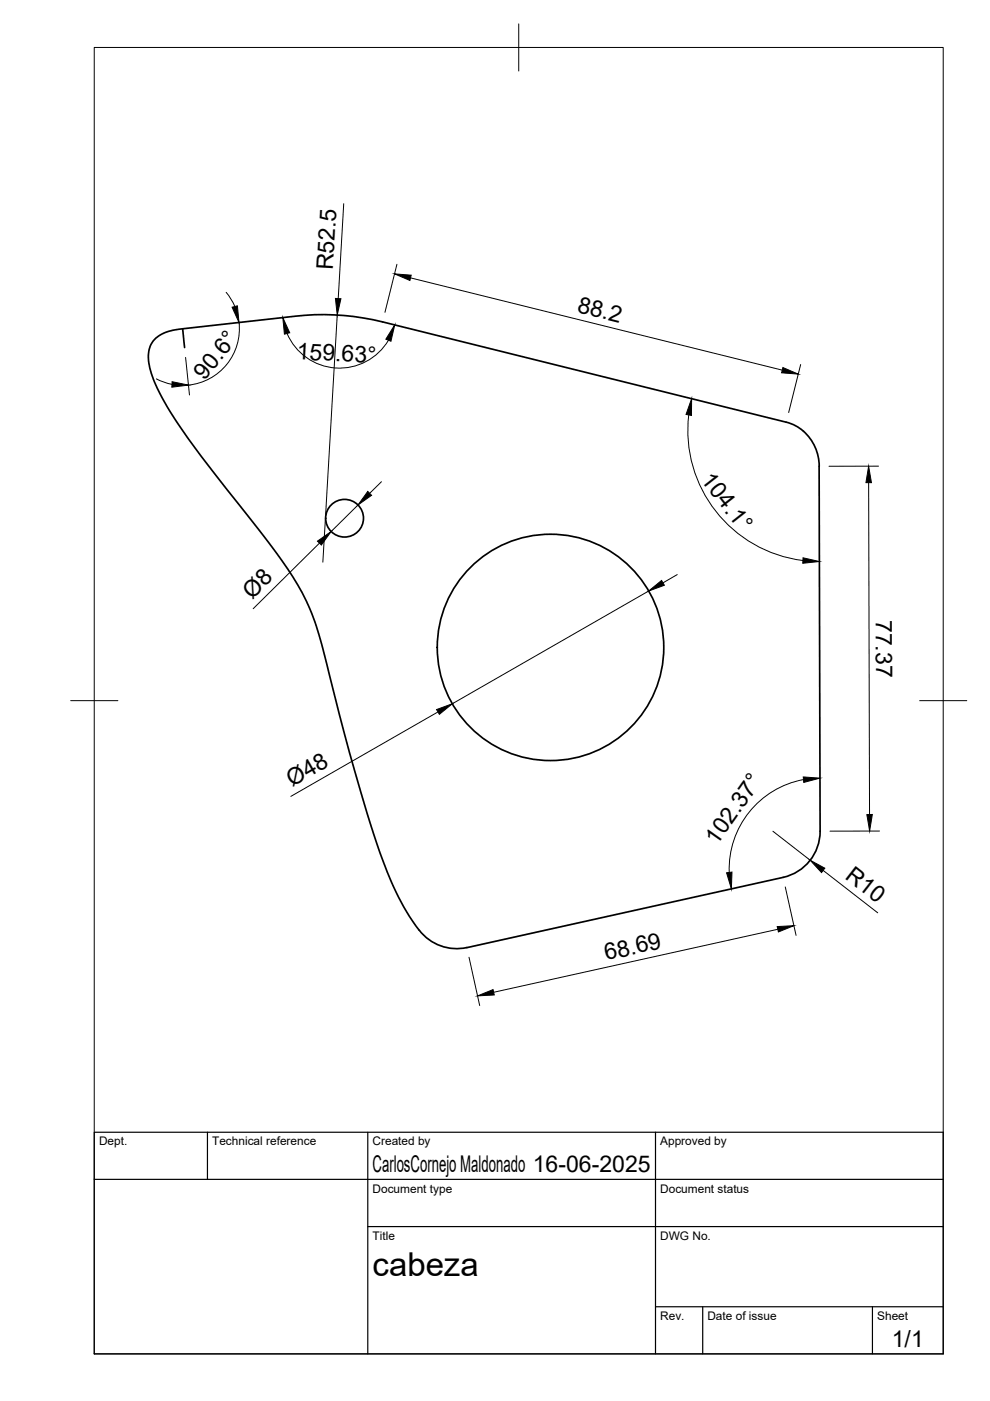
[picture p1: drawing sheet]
<svg xmlns="http://www.w3.org/2000/svg" width="210mm" height="297mm" viewBox="0 0 210 297" stroke-linecap="round" stroke-linejoin="round" font-family="sans-serif">
<!-- layer: Visible -->
<g fill="none" stroke="#000" stroke-width=".36">
<path d="M38.7 69.7a8.6 8.6 0 0 0-6.1 2.5 6.6 6.6 0 0 0-.7 6.4 44.5 44.5 0 0 0 6.7 12.6 744 744 0 0 0 18.9 24.5 57.8 57.8 0 0 1 8.9 15.2 145.9 145.9 0 0 1 4.5 16.3 321.1 321.1 0 0 0 11.2 37.7 46.3 46.3 0 0 0 7.5 13.1 10 10 0 0 0 9.4 2.9M38.7 69.7l23.9-2.7a52.7 52.7 0 0 1 18.5 1.2l85.6 21.3a9.5 9.5 0 0 1 7 9.4M38.7 69.7l.4 4M173.7 98.9l.2 77.3a10 10 0 0 1-7.8 9.8l-67.1 14.9"/>
<circle cx="73" cy="109.9" r="4"/>
<circle cx="116.7" cy="137.3" r="24"/>
</g>
<!-- layer: BORDER -->
<path d="M20 10.1h180v276.9h-180zM110 5.1v10M15 148.6h10M195 148.6h10" fill="none" stroke="#000" stroke-width=".21"/>
<!-- layer: TITLEBLOCK -->
<path d="M20 240.1h180v46.9h-180zM20 250h180M44 240.1v9.9M78 240.1v46.9M139 240.1v46.9M78 260.1h122M139 277.1h61M149 277.1v9.9M185 277.1v9.9" fill="none" stroke="#000" stroke-width=".25"/>
<!-- layer: FD_Dimensions -->
<g fill="none" stroke="#000" stroke-width=".21">
<path d="M72.9 43.2l-1.2 20.1M84.2 56l-2.6 10.2M87 58.9l78.8 19.6M39.3 75.8l.9 7.9M48 62l1 1.4 .8 1.6M50.7 68.4a12 12 0 0 1-10.7 13.2M60.9 70.7a12.1 12.1 0 0 0 10.3 7.3 12.1 12.1 0 0 0 11.2-5.9M71.5 66.8l-3 52.4M169.8 77.3l-2.6 10.2M33.2 80.3l1.6 .7 1.7 .5M146 88a27.8 27.8 0 0 0 24.2 30.8M186.3 98.8l-10.5 .1"/>
<path d="M67.7 115.2l-14 13.9M75.9 107.1l-5.7 5.6M80.9 102.1l-2.5 2.5M184.2 102.3l.2 70.4M137.5 125.3l-41.6 23.9M143.6 121.8l-3 1.8M92.9 150.9l-31.2 18M163.9 176.2l7.9 6.2M170.4 165.3a19.3 19.3 0 0 0-15.8 19.7M186.5 176.2h-10.5M164.9 197l-60.2 13.4M166.5 188.1l2.3 10.2"/>
<path d="M174.5 184.5l11.6 9M99.4 203l2.3 10.2"/>
</g>
<g fill="#000" stroke="#000" stroke-width=".21">
<path d="M83.7 58.1l3.5 .2-.3 1.2zM49.2 65.1l1.1-.3 .4 3.6zM60 67.3l1.4 3.3-1.1 .3zM71.1 63.3h1.2l-.8 3.5zM83.7 68.9l-.8 3.5-1.1-.5zM166 77.9l3.2 1.4-3.5-.3zM36.5 80.9l3.5 .7-3.6 .5zM146.6 84.5v3.6l-1.1-.2zM67.3 114.7l2.9-2-2.1 2.9zM78 104.2l.8 .8-2.9 2.1zM170.3 118.3l3.4 .7-3.5 .4zM184.2 98.8l.6 3.5h-1.2z"/>
<path d="M137.5 125.3l2.8-2.2 .6 1zM92.6 150.4l3.3-1.2-2.7 2.3zM170.3 164.7l3.5 .3-3.4 .9zM183.8 172.7h1.2l-.6 3.5zM154.1 185l1.1-.1-.1 3.6zM164.8 196.5l3.5-.2-3.3 1.3zM171.8 182.4l3.1 1.7-.7 .9zM101.3 211.1l3.2-1.3 .3 1.2z"/>
</g>
<text font-size="7" x="79" y="270.6">cabeza</text>
<g font-size="4.9">
<text x="70.6" y="57.3" transform="rotate(-87 70.6 57.3)">R52.5</text>
<text x="122.2" y="66.1" transform="rotate(14 122.2 66.1)">88.2</text>
<text x="62.9" y="76.1" transform="rotate(3 62.9 76.1)">159.63°</text>
<text x="43.4" y="80.8" transform="rotate(-51 43.4 80.8)">90.6°</text>
<text x="148.5" y="101.8" transform="rotate(52 148.5 101.8)">104.1°</text>
<text x="53.4" y="127.1" transform="rotate(-45 53.4 127.1)">Ø8</text>
<text x="185.7" y="131.4" transform="rotate(90 185.7 131.4)">77.37</text>
<text x="61.9" y="166.9" transform="rotate(-30 61.9 166.9)">Ø48</text>
<text x="152" y="179.3" transform="rotate(-55 152 179.3)">102.37°</text>
<text x="179" y="186.2" transform="rotate(38 179 186.2)">R10</text>
<text x="128.5" y="203.6" transform="rotate(-12 128.5 203.6)">68.69</text>
<text x="79" y="248.5">CarlosCornejo Maldonado 16-06-2025</text>
<text x="189.1" y="285.7">1/1</text>
</g>
<g font-size="2.5">
<text x="21" y="242.9">Dept.</text>
<text x="45" y="242.9">Technical reference</text>
<text x="79" y="242.9">Created by</text>
<text x="140" y="242.9">Approved by</text>
<text x="79" y="252.8">Document type</text>
<text x="140" y="252.8">Document status</text>
<text x="79" y="262.9">Title</text>
<text x="140" y="262.9">DWG No.</text>
<text x="140" y="279.9">Rev.</text>
<text x="150" y="279.9">Date of issue</text>
<text x="186" y="279.9">Sheet</text>
</g>
</svg>
